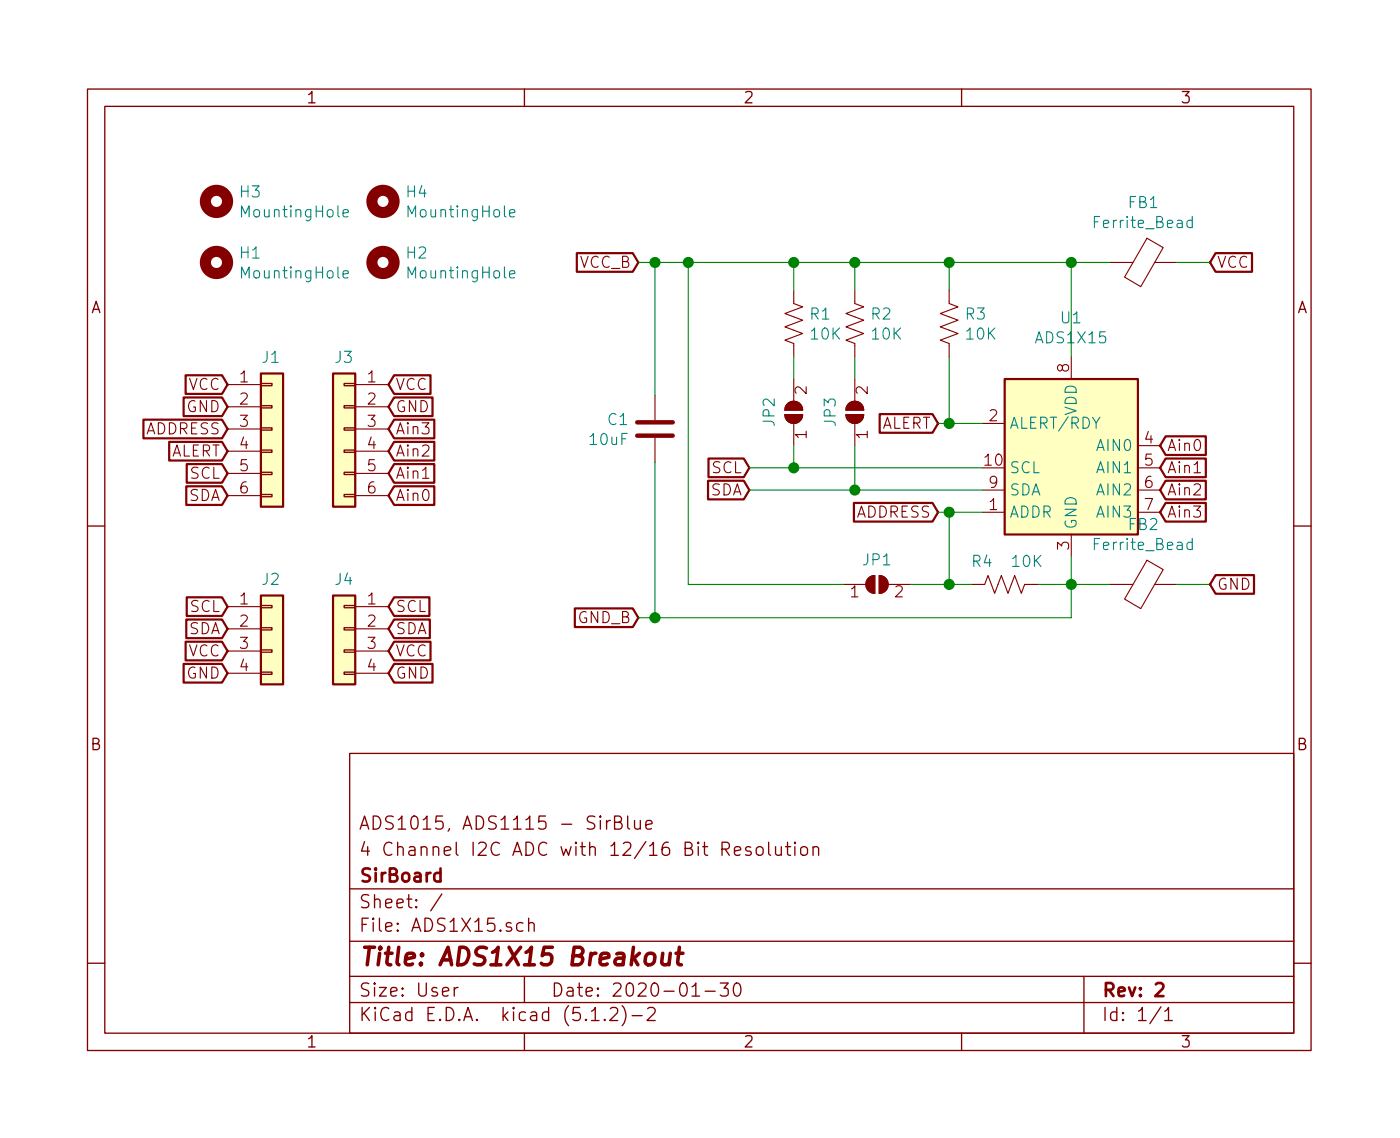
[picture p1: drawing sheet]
EESchema Schematic File Version 4
LIBS:ADS1X15-cache
EELAYER 29 0
EELAYER END
$Descr User 6299 5118
encoding utf-8
Sheet 1 1
Title "ADS1X15 Breakout "
Date "2020-01-30"
Rev "2"
Comp "SirBoard"
Comment1 "4 Channel I2C ADC with 12/16 Bit Resolution"
Comment2 "ADS1015, ADS1115 - SirBlue"
Comment3 ""
Comment4 ""
$EndDescr
Text GLabel 1750 2825 2    50   Input ~ 0
SDA
Text GLabel 1750 2725 2    50   Input ~ 0
SCL
Text GLabel 1750 3025 2    50   Input ~ 0
GND
Text GLabel 1750 2925 2    50   Input ~ 0
VCC
Text GLabel 1025 2825 0    50   Input ~ 0
SDA
Text GLabel 1025 2725 0    50   Input ~ 0
SCL
Text GLabel 1025 3025 0    50   Input ~ 0
GND
Text GLabel 1025 2925 0    50   Input ~ 0
VCC
$Comp
L Connector_Generic:Conn_01x04 J4
U 1 1
P 1550 2825
F 0 "J4" H 1550 3050 50  0000 C CNN
F 1 "Conn_01x04" H 1629 2727 50  0001 L CNN
F 2 "SirBoardLibrary:SirBlue_Connector" H 1550 2825 50  0001 C CNN
F 3 "~" H 1550 2825 50  0001 C CNN
F 4 "C160404" H 1550 2825 50  0001 C CNN "Part"
	1    1550 2825
	-1   0    0    -1  
$EndComp
$Comp
L Connector_Generic:Conn_01x04 J2
U 1 1
P 1225 2825
F 0 "J2" H 1175 3050 50  0000 L CNN
F 1 "Conn_01x04" H 1304 2727 50  0001 L CNN
F 2 "SirBoardLibrary:SirBlue_Connector" H 1225 2825 50  0001 C CNN
F 3 "~" H 1225 2825 50  0001 C CNN
F 4 "C160404" H 1225 2825 50  0001 C CNN "Part"
	1    1225 2825
	1    0    0    -1  
$EndComp
Text GLabel 1025 2225 0    50   Input ~ 0
SDA
Text GLabel 1025 2125 0    50   Input ~ 0
SCL
$Comp
L Connector_Generic:Conn_01x06 J3
U 1 1
P 1550 1925
F 0 "J3" H 1550 2250 50  0000 C CNN
F 1 "Conn_01x06" H 1629 1827 50  0001 L CNN
F 2 "Connector_PinHeader_2.54mm:PinHeader_1x06_P2.54mm_Vertical" H 1550 1925 50  0001 C CNN
F 3 "~" H 1550 1925 50  0001 C CNN
	1    1550 1925
	-1   0    0    -1  
$EndComp
$Comp
L Connector_Generic:Conn_01x06 J1
U 1 1
P 1225 1925
F 0 "J1" H 1175 2250 50  0000 L CNN
F 1 "Conn_01x06" H 1304 1827 50  0001 L CNN
F 2 "Connector_PinHeader_2.54mm:PinHeader_1x06_P2.54mm_Vertical" H 1225 1925 50  0001 C CNN
F 3 "~" H 1225 1925 50  0001 C CNN
	1    1225 1925
	1    0    0    -1  
$EndComp
$Comp
L Mechanical:MountingHole H1
U 1 1
P 975 1175
F 0 "H1" H 1075 1220 50  0000 L CNN
F 1 "MountingHole" H 1075 1130 50  0000 L CNN
F 2 "SirBoardLibrary:MountingHole_M2.5_SirBoard" H 975 1175 50  0001 C CNN
F 3 "~" H 975 1175 50  0001 C CNN
	1    975  1175
	1    0    0    -1  
$EndComp
$Comp
L Mechanical:MountingHole H2
U 1 1
P 1725 1175
F 0 "H2" H 1825 1220 50  0000 L CNN
F 1 "MountingHole" H 1825 1130 50  0000 L CNN
F 2 "SirBoardLibrary:MountingHole_M2.5_SirBoard" H 1725 1175 50  0001 C CNN
F 3 "~" H 1725 1175 50  0001 C CNN
	1    1725 1175
	1    0    0    -1  
$EndComp
Text GLabel 1025 1825 0    50   Input ~ 0
GND
$Comp
L Mechanical:MountingHole H3
U 1 1
P 975 900
F 0 "H3" H 1075 945 50  0000 L CNN
F 1 "MountingHole" H 1075 855 50  0000 L CNN
F 2 "SirBoardLibrary:MountingHole_M2.5_SirBoard" H 975 900 50  0001 C CNN
F 3 "~" H 975 900 50  0001 C CNN
	1    975  900 
	1    0    0    -1  
$EndComp
$Comp
L Mechanical:MountingHole H4
U 1 1
P 1725 900
F 0 "H4" H 1825 945 50  0000 L CNN
F 1 "MountingHole" H 1825 855 50  0000 L CNN
F 2 "SirBoardLibrary:MountingHole_M2.5_SirBoard" H 1725 900 50  0001 C CNN
F 3 "~" H 1725 900 50  0001 C CNN
	1    1725 900 
	1    0    0    -1  
$EndComp
Text GLabel 1025 1725 0    50   Input ~ 0
VCC
Text GLabel 5450 1175 2    50   Input ~ 0
VCC
Text GLabel 3375 2200 0    50   Input ~ 0
SDA
Text GLabel 3375 2100 0    50   Input ~ 0
SCL
$Comp
L Device:R_US R2
U 1 1
P 3850 1450
F 0 "R2" H 3918 1495 50  0000 L CNN
F 1 "10K" H 3918 1405 50  0000 L CNN
F 2 "Resistor_SMD:R_0603_1608Metric" V 3890 1440 50  0001 C CNN
F 3 "~" H 3850 1450 50  0001 C CNN
F 4 "C99198" H 3850 1450 50  0001 C CNN "Part"
	1    3850 1450
	1    0    0    -1  
$EndComp
$Comp
L Device:R_US R1
U 1 1
P 3575 1450
F 0 "R1" H 3643 1495 50  0000 L CNN
F 1 "10K" H 3643 1405 50  0000 L CNN
F 2 "Resistor_SMD:R_0603_1608Metric" V 3615 1440 50  0001 C CNN
F 3 "~" H 3575 1450 50  0001 C CNN
F 4 "C99198" H 3575 1450 50  0001 C CNN "Part"
	1    3575 1450
	1    0    0    -1  
$EndComp
$Comp
L Device:C C1
U 1 1
P 2950 1925
F 0 "C1" H 3065 1970 50  0000 L CNN
F 1 "10uF" H 3065 1880 50  0000 L CNN
F 2 "Capacitor_SMD:C_0805_2012Metric" H 2988 1775 50  0001 C CNN
F 3 "~" H 2950 1925 50  0001 C CNN
F 4 "C95841" H 2950 1925 50  0001 C CNN "Part"
	1    2950 1925
	-1   0    0    -1  
$EndComp
$Comp
L Jumper:SolderJumper_2_Open JP2
U 1 1
P 3575 1850
F 0 "JP2" H 3575 1963 50  0000 C CNN
F 1 "SolderJumper_2_Open" H 3575 1963 50  0001 C CNN
F 2 "Jumper:SolderJumper-2_P1.3mm_Open_RoundedPad1.0x1.5mm" H 3575 1850 50  0001 C CNN
F 3 "~" H 3575 1850 50  0001 C CNN
	1    3575 1850
	0    -1   -1   0   
$EndComp
$Comp
L Jumper:SolderJumper_2_Open JP3
U 1 1
P 3850 1850
F 0 "JP3" H 3850 1963 50  0000 C CNN
F 1 "SolderJumper_2_Open" H 3850 1963 50  0001 C CNN
F 2 "Jumper:SolderJumper-2_P1.3mm_Open_RoundedPad1.0x1.5mm" H 3850 1850 50  0001 C CNN
F 3 "~" H 3850 1850 50  0001 C CNN
	1    3850 1850
	0    -1   -1   0   
$EndComp
Text GLabel 4225 1900 0    50   Input ~ 0
ALERT
Text GLabel 1750 2225 2    50   Input ~ 0
Ain0
Text GLabel 1750 1925 2    50   Input ~ 0
Ain3
Text GLabel 1750 2025 2    50   Input ~ 0
Ain2
Text GLabel 1750 2125 2    50   Input ~ 0
Ain1
Text GLabel 1750 1825 2    50   Input ~ 0
GND
Text GLabel 1750 1725 2    50   Input ~ 0
VCC
Text GLabel 1025 2025 0    50   Input ~ 0
ALERT
$Comp
L Analog_ADC:ADS1115IDGS U1
U 1 1
P 4825 2100
F 0 "U1" H 4825 2778 50  0000 C CNN
F 1 "ADS1X15" H 4825 2688 50  0000 C CNN
F 2 "Package_SO:TSSOP-10_3x3mm_P0.5mm" H 4825 1600 50  0001 C CNN
F 3 "http://www.ti.com/lit/ds/symlink/ads1113.pdf" H 4775 1200 50  0001 C CNN
	1    4825 2100
	-1   0    0    -1  
$EndComp
$Comp
L Device:R_US R4
U 1 1
P 4525 2625
F 0 "R4" V 4625 2675 50  0000 L CNN
F 1 "10K" V 4625 2450 50  0000 L CNN
F 2 "Resistor_SMD:R_0603_1608Metric" V 4565 2615 50  0001 C CNN
F 3 "~" H 4525 2625 50  0001 C CNN
F 4 "C99198" H 4525 2625 50  0001 C CNN "Part"
	1    4525 2625
	0    -1   -1   0   
$EndComp
Wire Wire Line
	3575 1600 3575 1700
Wire Wire Line
	3850 1600 3850 1700
Wire Wire Line
	3375 2100 3575 2100
Wire Wire Line
	3375 2200 3850 2200
Wire Wire Line
	3575 2000 3575 2100
Connection ~ 3575 2100
Wire Wire Line
	3575 2100 4425 2100
Wire Wire Line
	3850 2000 3850 2200
Connection ~ 3850 2200
Wire Wire Line
	3850 2200 4425 2200
Wire Wire Line
	4275 1600 4275 1900
Wire Wire Line
	4275 1900 4425 1900
Wire Wire Line
	4225 1900 4275 1900
Connection ~ 4275 1900
Wire Wire Line
	5000 1175 4825 1175
Wire Wire Line
	4825 1175 4825 1600
Wire Wire Line
	4825 1175 4275 1175
Wire Wire Line
	4275 1175 4275 1300
Connection ~ 4825 1175
Wire Wire Line
	4275 1175 3850 1175
Wire Wire Line
	3850 1175 3850 1300
Connection ~ 4275 1175
Wire Wire Line
	3850 1175 3575 1175
Wire Wire Line
	3575 1175 3575 1300
Connection ~ 3850 1175
Wire Wire Line
	4675 2625 4825 2625
Connection ~ 4825 2625
Wire Wire Line
	4825 2625 4825 2500
Wire Wire Line
	4375 2625 4275 2625
Wire Wire Line
	4275 2300 4425 2300
$Comp
L Jumper:SolderJumper_2_Open JP1
U 1 1
P 3950 2625
F 0 "JP1" H 3950 2738 50  0000 C CNN
F 1 "SolderJumper_2_Open" H 3950 2738 50  0001 C CNN
F 2 "Jumper:SolderJumper-2_P1.3mm_Open_RoundedPad1.0x1.5mm" H 3950 2625 50  0001 C CNN
F 3 "~" H 3950 2625 50  0001 C CNN
	1    3950 2625
	1    0    0    -1  
$EndComp
Wire Wire Line
	4100 2625 4275 2625
$Comp
L Device:R_US R3
U 1 1
P 4275 1450
F 0 "R3" H 4343 1495 50  0000 L CNN
F 1 "10K" H 4343 1405 50  0000 L CNN
F 2 "Resistor_SMD:R_0603_1608Metric" V 4315 1440 50  0001 C CNN
F 3 "~" H 4275 1450 50  0001 C CNN
F 4 "C99198" H 4275 1450 50  0001 C CNN "Part"
	1    4275 1450
	1    0    0    -1  
$EndComp
Connection ~ 4275 2625
Wire Wire Line
	4275 2300 4275 2625
$Comp
L Device:Ferrite_Bead FB1
U 1 1
P 5150 1175
F 0 "FB1" V 4878 1175 50  0000 C CNN
F 1 "Ferrite_Bead" V 4968 1175 50  0000 C CNN
F 2 "Inductor_SMD:L_0603_1608Metric" V 5080 1175 50  0001 C CNN
F 3 "~" H 5150 1175 50  0001 C CNN
F 4 "C434821" H 5150 1175 50  0001 C CNN "Part"
	1    5150 1175
	0    1    1    0   
$EndComp
Wire Wire Line
	5450 1175 5300 1175
Wire Wire Line
	5000 2625 4825 2625
$Comp
L Device:Ferrite_Bead FB2
U 1 1
P 5150 2625
F 0 "FB2" V 4878 2625 50  0000 C CNN
F 1 "Ferrite_Bead" V 4968 2625 50  0000 C CNN
F 2 "Inductor_SMD:L_0603_1608Metric" V 5080 2625 50  0001 C CNN
F 3 "~" H 5150 2625 50  0001 C CNN
F 4 "C434821" H 5150 2625 50  0001 C CNN "Part"
	1    5150 2625
	0    1    1    0   
$EndComp
Wire Wire Line
	5450 2625 5300 2625
Text GLabel 5450 2625 2    50   Input ~ 0
GND
Wire Wire Line
	3575 1175 3100 1175
Wire Wire Line
	2950 1175 2950 1775
Connection ~ 3575 1175
Text GLabel 2875 1175 0    50   Input ~ 0
VCC_B
Wire Wire Line
	2875 1175 2950 1175
Connection ~ 2950 1175
Wire Wire Line
	3100 1175 3100 2625
Wire Wire Line
	3100 2625 3800 2625
Connection ~ 3100 1175
Wire Wire Line
	3100 1175 2950 1175
Wire Wire Line
	2950 2075 2950 2775
Wire Wire Line
	2950 2775 4825 2775
Wire Wire Line
	4825 2775 4825 2625
Text GLabel 2875 2775 0    50   Input ~ 0
GND_B
Wire Wire Line
	2875 2775 2950 2775
Connection ~ 2950 2775
Text GLabel 5225 2000 2    50   Input ~ 0
Ain0
Text GLabel 5225 2300 2    50   Input ~ 0
Ain3
Text GLabel 5225 2200 2    50   Input ~ 0
Ain2
Text GLabel 5225 2100 2    50   Input ~ 0
Ain1
Text GLabel 4225 2300 0    50   Input ~ 0
ADDRESS
Wire Wire Line
	4275 2300 4225 2300
Connection ~ 4275 2300
Text GLabel 1025 1925 0    50   Input ~ 0
ADDRESS
$EndSCHEMATC
